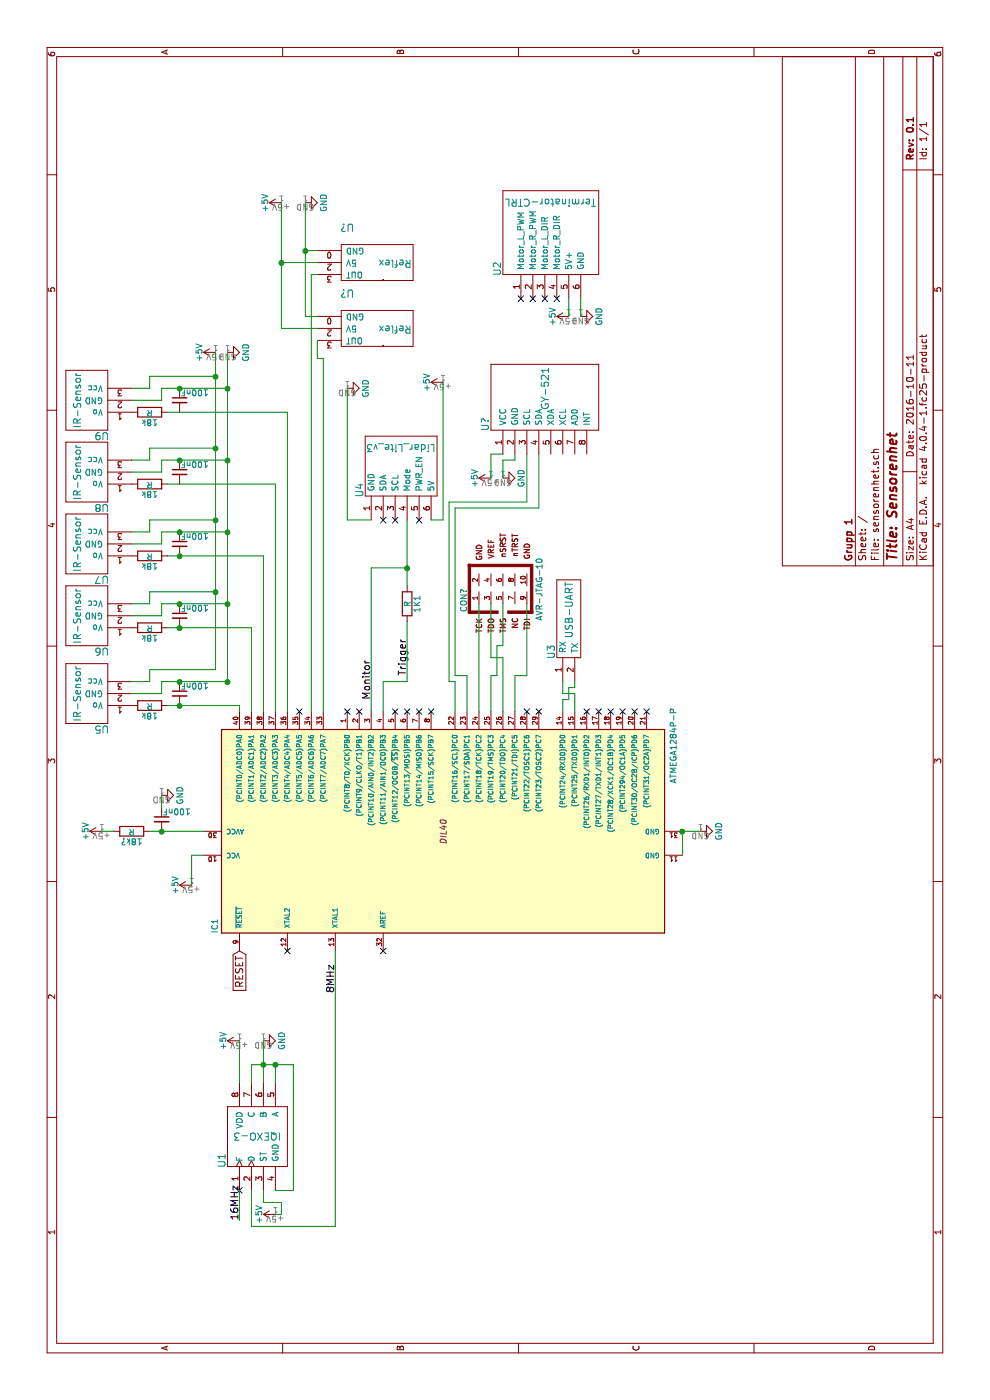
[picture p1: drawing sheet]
EESchema Schematic File Version 2
LIBS:power
LIBS:device
LIBS:transistors
LIBS:conn
LIBS:linear
LIBS:regul
LIBS:74xx
LIBS:cmos4000
LIBS:adc-dac
LIBS:memory
LIBS:xilinx
LIBS:microcontrollers
LIBS:dsp
LIBS:microchip
LIBS:analog_switches
LIBS:motorola
LIBS:texas
LIBS:intel
LIBS:audio
LIBS:interface
LIBS:digital-audio
LIBS:philips
LIBS:display
LIBS:cypress
LIBS:siliconi
LIBS:opto
LIBS:atmel
LIBS:contrib
LIBS:valves
LIBS:tsea29
LIBS:sensorenhet-cache
EELAYER 25 0
EELAYER END
$Descr A4 11693 8268
encoding utf-8
Sheet 1 1
Title "Sensorenhet"
Date "2016-10-11"
Rev "0.1"
Comp "Grupp 1"
Comment1 ""
Comment2 ""
Comment3 ""
Comment4 ""
$EndDescr
$Comp
L ATMEGA1284P-P IC1
U 1 1
P 4750 3700
F 0 "IC1" H 3900 5580 50  0000 L BNN
F 1 "ATMEGA1284P-P" H 5150 1750 50  0000 L BNN
F 2 "DIL40" H 4750 3700 50  0000 C CIN
F 3 "https://docs.isy.liu.se/pub/VanHeden/DataSheets/atmega1284p.pdf" H 4750 3700 50  0001 C CNN
	1    4750 3700
	1    0    0    -1  
$EndComp
$Comp
L IQEXO-3 U1
U 1 1
P 2200 2150
F 0 "U1" H 2000 2450 60  0000 C CNN
F 1 "IQEXO-3" V 2200 2150 60  0000 C CNN
F 2 "" H 2300 2150 60  0001 C CNN
F 3 "" H 2300 2150 60  0001 C CNN
	1    2200 2150
	1    0    0    -1  
$EndComp
$Comp
L GND #PWR01
U 1 1
P 3000 2200
F 0 "#PWR01" H 3000 1950 50  0001 C CNN
F 1 "GND" H 3000 2050 50  0000 C CNN
F 2 "" H 3000 2200 50  0000 C CNN
F 3 "" H 3000 2200 50  0000 C CNN
	1    3000 2200
	1    0    0    -1  
$EndComp
$Comp
L +5V #PWR02
U 1 1
P 3000 2000
F 0 "#PWR02" H 3000 1850 50  0001 C CNN
F 1 "+5V" H 3000 2140 50  0000 C CNN
F 2 "" H 3000 2000 50  0000 C CNN
F 3 "" H 3000 2000 50  0000 C CNN
	1    3000 2000
	1    0    0    -1  
$EndComp
Text Label 1500 2000 0    60   ~ 0
16MHz
Text Label 3400 2800 0    60   ~ 0
8MHz
$Comp
L +5V #PWR03
U 1 1
P 1550 2300
F 0 "#PWR03" H 1550 2150 50  0001 C CNN
F 1 "+5V" H 1550 2440 50  0000 C CNN
F 2 "" H 1550 2300 50  0000 C CNN
F 3 "" H 1550 2300 50  0000 C CNN
	1    1550 2300
	1    0    0    -1  
$EndComp
Text GLabel 3750 2000 0    60   Input ~ 0
RESET
NoConn ~ 1750 2000
NoConn ~ 5750 2900
NoConn ~ 5750 3000
NoConn ~ 5750 3600
NoConn ~ 5750 4400
NoConn ~ 5750 4500
NoConn ~ 5750 4900
NoConn ~ 5750 5000
NoConn ~ 5750 5100
NoConn ~ 5750 5200
NoConn ~ 5750 5300
NoConn ~ 5750 5400
$Comp
L GND #PWR04
U 1 1
P 4750 5850
F 0 "#PWR04" H 4750 5600 50  0001 C CNN
F 1 "GND" H 4750 5700 50  0000 C CNN
F 2 "" H 4750 5850 50  0000 C CNN
F 3 "" H 4750 5850 50  0000 C CNN
	1    4750 5850
	1    0    0    -1  
$EndComp
NoConn ~ 3750 2400
NoConn ~ 3750 3200
$Comp
L +5V #PWR05
U 1 1
P 4750 850
F 0 "#PWR05" H 4750 700 50  0001 C CNN
F 1 "+5V" H 4750 990 50  0000 C CNN
F 2 "" H 4750 850 50  0000 C CNN
F 3 "" H 4750 850 50  0000 C CNN
	1    4750 850 
	1    0    0    -1  
$EndComp
$Comp
L Terminator-CTRL U2
U 1 1
P 10000 4550
F 0 "U2" H 9450 4950 60  0000 C CNN
F 1 "Terminator-CTRL" V 10000 4500 60  0000 C CNN
F 2 "" H 10000 4550 60  0001 C CNN
F 3 "" H 10000 4550 60  0001 C CNN
	1    10000 4550
	1    0    0    -1  
$EndComp
NoConn ~ 9200 4350
NoConn ~ 9200 4450
NoConn ~ 9200 4550
NoConn ~ 9200 4650
$Comp
L +5V #PWR07
U 1 1
P 9050 4750
F 0 "#PWR07" H 9050 4600 50  0001 C CNN
F 1 "+5V" H 9050 4890 50  0000 C CNN
F 2 "" H 9050 4750 50  0000 C CNN
F 3 "" H 9050 4750 50  0000 C CNN
	1    9050 4750
	1    0    0    -1  
$EndComp
$Comp
L GND #PWR08
U 1 1
P 9050 4850
F 0 "#PWR08" H 9050 4600 50  0001 C CNN
F 1 "GND" H 9050 4700 50  0000 C CNN
F 2 "" H 9050 4850 50  0000 C CNN
F 3 "" H 9050 4850 50  0000 C CNN
	1    9050 4850
	1    0    0    -1  
$EndComp
NoConn ~ 5750 3300
NoConn ~ 5750 3400
NoConn ~ 5750 3500
$Comp
L Lidar_Lite_v2 U4
U 1 1
P 7850 3400
F 0 "U4" H 7600 3800 60  0000 C CNN
F 1 "Lidar_Lite_v3" V 7950 3450 60  0000 C CNN
F 2 "" H 7850 3400 60  0001 C CNN
F 3 "" H 7850 3400 60  0001 C CNN
	1    7850 3400
	1    0    0    -1  
$EndComp
Text Label 5850 3100 0    60   ~ 0
Monitor
Text Label 6050 3400 0    60   ~ 0
Trigger
NoConn ~ 7350 3200
NoConn ~ 7350 3300
NoConn ~ 7350 3500
$Comp
L R 1K1
U 1 1
P 6650 3400
F 0 "1K1" V 6730 3400 50  0000 C CNN
F 1 "R" V 6650 3400 50  0000 C CNN
F 2 "" V 6580 3400 50  0000 C CNN
F 3 "" H 6650 3400 50  0000 C CNN
	1    6650 3400
	0    1    1    0   
$EndComp
$Comp
L IR-Sensor U6
U 1 1
P 6550 650
F 0 "U6" H 6350 950 60  0000 C CNN
F 1 "IR-Sensor" V 6550 650 60  0000 C CNN
F 2 "" H 6550 650 60  0001 C CNN
F 3 "" H 6550 650 60  0001 C CNN
	1    6550 650 
	0    -1   -1   0   
$EndComp
$Comp
L IR-Sensor U7
U 1 1
P 7150 650
F 0 "U7" H 6950 950 60  0000 C CNN
F 1 "IR-Sensor" V 7150 650 60  0000 C CNN
F 2 "" H 7150 650 60  0001 C CNN
F 3 "" H 7150 650 60  0001 C CNN
	1    7150 650 
	0    -1   -1   0   
$EndComp
$Comp
L IR-Sensor U5
U 1 1
P 5900 650
F 0 "U5" H 5700 950 60  0000 C CNN
F 1 "IR-Sensor" V 5900 650 60  0000 C CNN
F 2 "" H 5900 650 60  0001 C CNN
F 3 "" H 5900 650 60  0001 C CNN
	1    5900 650 
	0    -1   -1   0   
$EndComp
$Comp
L +5V #PWR011
U 1 1
P 8750 1800
F 0 "#PWR011" H 8750 1650 50  0001 C CNN
F 1 "+5V" H 8750 1940 50  0000 C CNN
F 2 "" H 8750 1800 50  0000 C CNN
F 3 "" H 8750 1800 50  0000 C CNN
	1    8750 1800
	1    0    0    -1  
$EndComp
$Comp
L GND #PWR012
U 1 1
P 8750 1900
F 0 "#PWR012" H 8750 1650 50  0001 C CNN
F 1 "GND" H 8750 1750 50  0000 C CNN
F 2 "" H 8750 1900 50  0000 C CNN
F 3 "" H 8750 1900 50  0000 C CNN
	1    8750 1900
	1    0    0    -1  
$EndComp
$Comp
L IR-Sensor U8
U 1 1
P 7750 650
F 0 "U8" H 7550 950 60  0000 C CNN
F 1 "IR-Sensor" V 7750 650 60  0000 C CNN
F 2 "" H 7750 650 60  0001 C CNN
F 3 "" H 7750 650 60  0001 C CNN
	1    7750 650 
	0    -1   -1   0   
$EndComp
$Comp
L IR-Sensor U9
U 1 1
P 8350 650
F 0 "U9" H 8150 950 60  0000 C CNN
F 1 "IR-Sensor" V 8350 650 60  0000 C CNN
F 2 "" H 8350 650 60  0001 C CNN
F 3 "" H 8350 650 60  0001 C CNN
	1    8350 650 
	0    -1   -1   0   
$EndComp
$Comp
L USB-UART U3
U 1 1
P 6600 4750
F 0 "U3" H 6250 4900 60  0000 C CNN
F 1 "USB-UART" H 6600 4750 60  0000 C CNN
F 2 "" H 6600 4750 60  0001 C CNN
F 3 "" H 6600 4750 60  0001 C CNN
	1    6600 4750
	1    0    0    -1  
$EndComp
$Comp
L AVR-JTAG-10 CON?
U 1 1
P 6850 4200
F 0 "CON?" H 6680 4530 50  0000 C CNN
F 1 "AVR-JTAG-10" H 6510 3870 50  0000 L BNN
F 2 "AVR-JTAG-10" V 6280 4220 50  0001 C CNN
F 3 "" H 6850 4200 50  0000 C CNN
	1    6850 4200
	1    0    0    -1  
$EndComp
$Comp
L R 18k
U 1 1
P 5800 1250
F 0 "18k" V 5880 1250 50  0000 C CNN
F 1 "R" V 5800 1250 50  0000 C CNN
F 2 "" V 5730 1250 50  0000 C CNN
F 3 "" H 5800 1250 50  0000 C CNN
	1    5800 1250
	-1   0    0    1   
$EndComp
$Comp
L R 18k
U 1 1
P 6450 1250
F 0 "18k" V 6530 1250 50  0000 C CNN
F 1 "R" V 6450 1250 50  0000 C CNN
F 2 "" V 6380 1250 50  0000 C CNN
F 3 "" H 6450 1250 50  0000 C CNN
	1    6450 1250
	-1   0    0    1   
$EndComp
$Comp
L R 18k
U 1 1
P 7050 1250
F 0 "18k" V 7130 1250 50  0000 C CNN
F 1 "R" V 7050 1250 50  0000 C CNN
F 2 "" V 6980 1250 50  0000 C CNN
F 3 "" H 7050 1250 50  0000 C CNN
	1    7050 1250
	-1   0    0    1   
$EndComp
$Comp
L R 18k
U 1 1
P 7650 1250
F 0 "18k" V 7730 1250 50  0000 C CNN
F 1 "R" V 7650 1250 50  0000 C CNN
F 2 "" V 7580 1250 50  0000 C CNN
F 3 "" H 7650 1250 50  0000 C CNN
	1    7650 1250
	-1   0    0    1   
$EndComp
$Comp
L R 18k
U 1 1
P 8250 1250
F 0 "18k" V 8330 1250 50  0000 C CNN
F 1 "R" V 8250 1250 50  0000 C CNN
F 2 "" V 8180 1250 50  0000 C CNN
F 3 "" H 8250 1250 50  0000 C CNN
	1    8250 1250
	-1   0    0    1   
$EndComp
$Comp
L C_Small 100nF
U 1 1
P 5900 1500
F 0 "100nF" H 5910 1570 50  0000 L CNN
F 1 "C_Small" H 5900 1300 50  0001 L CNN
F 2 "" H 5900 1500 50  0000 C CNN
F 3 "" H 5900 1500 50  0000 C CNN
	1    5900 1500
	0    1    1    0   
$EndComp
$Comp
L C_Small 100nF
U 1 1
P 6550 1500
F 0 "100nF" H 6560 1570 50  0000 L CNN
F 1 "C_Small" H 6550 1300 50  0001 L CNN
F 2 "" H 6550 1500 50  0000 C CNN
F 3 "" H 6550 1500 50  0000 C CNN
	1    6550 1500
	0    1    1    0   
$EndComp
$Comp
L C_Small 100nF
U 1 1
P 7150 1500
F 0 "100nF" H 7160 1570 50  0000 L CNN
F 1 "C_Small" H 7150 1300 50  0001 L CNN
F 2 "" H 7150 1500 50  0000 C CNN
F 3 "" H 7150 1500 50  0000 C CNN
	1    7150 1500
	0    1    1    0   
$EndComp
$Comp
L C_Small 100nF
U 1 1
P 7750 1500
F 0 "100nF" H 7760 1570 50  0000 L CNN
F 1 "C_Small" H 7750 1300 50  0001 L CNN
F 2 "" H 7750 1500 50  0000 C CNN
F 3 "" H 7750 1500 50  0000 C CNN
	1    7750 1500
	0    1    1    0   
$EndComp
$Comp
L C_Small 100nF
U 1 1
P 8350 1500
F 0 "100nF" H 8360 1570 50  0000 L CNN
F 1 "C_Small" H 8350 1300 50  0001 L CNN
F 2 "" H 8350 1500 50  0000 C CNN
F 3 "" H 8350 1500 50  0000 C CNN
	1    8350 1500
	0    1    1    0   
$EndComp
$Comp
L +5V #PWR?
U 1 1
P 4300 1600
F 0 "#PWR?" H 4300 1450 50  0001 C CNN
F 1 "+5V" H 4300 1740 50  0000 C CNN
F 2 "" H 4300 1600 50  0000 C CNN
F 3 "" H 4300 1600 50  0000 C CNN
	1    4300 1600
	1    0    0    -1  
$EndComp
$Comp
L GY-521 U?
U 1 1
P 8400 4550
F 0 "U?" H 8150 5050 60  0000 C CNN
F 1 "GY-521" H 8450 4550 60  0000 C CNN
F 2 "" H 8200 4550 60  0001 C CNN
F 3 "" H 8200 4550 60  0001 C CNN
	1    8400 4550
	1    0    0    -1  
$EndComp
$Comp
L +5V #PWR?
U 1 1
P 7700 4100
F 0 "#PWR?" H 7700 3950 50  0001 C CNN
F 1 "+5V" H 7700 4240 50  0000 C CNN
F 2 "" H 7700 4100 50  0000 C CNN
F 3 "" H 7700 4100 50  0000 C CNN
	1    7700 4100
	1    0    0    -1  
$EndComp
$Comp
L GND #PWR?
U 1 1
P 7700 4200
F 0 "#PWR?" H 7700 3950 50  0001 C CNN
F 1 "GND" H 7700 4050 50  0000 C CNN
F 2 "" H 7700 4200 50  0000 C CNN
F 3 "" H 7700 4200 50  0000 C CNN
	1    7700 4200
	1    0    0    -1  
$EndComp
$Comp
L GND #PWR09
U 1 1
P 8450 2900
F 0 "#PWR09" H 8450 2650 50  0001 C CNN
F 1 "GND" H 8450 2750 50  0000 C CNN
F 2 "" H 8450 2900 50  0000 C CNN
F 3 "" H 8450 2900 50  0000 C CNN
	1    8450 2900
	1    0    0    -1  
$EndComp
$Comp
L +5V #PWR010
U 1 1
P 8500 3700
F 0 "#PWR010" H 8500 3550 50  0001 C CNN
F 1 "+5V" H 8500 3840 50  0000 C CNN
F 2 "" H 8500 3700 50  0000 C CNN
F 3 "" H 8500 3700 50  0000 C CNN
	1    8500 3700
	1    0    0    -1  
$EndComp
$Comp
L R 18k?
U 1 1
P 4750 1100
F 0 "18k?" V 4830 1100 50  0000 C CNN
F 1 "R" V 4750 1100 50  0000 C CNN
F 2 "" V 4680 1100 50  0000 C CNN
F 3 "" H 4750 1100 50  0000 C CNN
	1    4750 1100
	-1   0    0    1   
$EndComp
$Comp
L C_Small 100nF
U 1 1
P 4850 1350
F 0 "100nF" H 4860 1420 50  0000 L CNN
F 1 "C_Small" H 4850 1150 50  0001 L CNN
F 2 "" H 4850 1350 50  0000 C CNN
F 3 "" H 4850 1350 50  0000 C CNN
	1    4850 1350
	0    1    1    0   
$EndComp
$Comp
L GND #PWR?
U 1 1
P 5050 1350
F 0 "#PWR?" H 5050 1100 50  0001 C CNN
F 1 "GND" H 5050 1200 50  0000 C CNN
F 2 "" H 5050 1350 50  0000 C CNN
F 3 "" H 5050 1350 50  0000 C CNN
	1    5050 1350
	1    0    0    -1  
$EndComp
$Comp
L Reflex U?
U 1 1
P 8950 3050
F 0 "U?" H 8800 3350 60  0000 C CNN
F 1 "Reflex" H 9200 3050 60  0000 C CNN
F 2 "" H 8950 3050 60  0001 C CNN
F 3 "" H 8950 3050 60  0001 C CNN
	1    8950 3050
	0    1    1    0   
$EndComp
$Comp
L Reflex U?
U 1 1
P 9500 3050
F 0 "U?" H 9350 3350 60  0000 C CNN
F 1 "Reflex" H 9750 3050 60  0000 C CNN
F 2 "" H 9500 3050 60  0001 C CNN
F 3 "" H 9500 3050 60  0001 C CNN
	1    9500 3050
	0    1    1    0   
$EndComp
$Comp
L GND #PWR?
U 1 1
P 10000 2550
F 0 "#PWR?" H 10000 2300 50  0001 C CNN
F 1 "GND" H 10000 2400 50  0000 C CNN
F 2 "" H 10000 2550 50  0000 C CNN
F 3 "" H 10000 2550 50  0000 C CNN
	1    10000 2550
	1    0    0    -1  
$EndComp
$Comp
L +5V #PWR?
U 1 1
P 10000 2350
F 0 "#PWR?" H 10000 2200 50  0001 C CNN
F 1 "+5V" H 10000 2490 50  0000 C CNN
F 2 "" H 10000 2350 50  0000 C CNN
F 3 "" H 10000 2350 50  0000 C CNN
	1    10000 2350
	1    0    0    -1  
$EndComp
Wire Wire Line
	4750 1250 4750 1350
Wire Wire Line
	4750 1350 4750 1700
Wire Wire Line
	4550 5700 4750 5700
Wire Wire Line
	4750 5700 4750 5850
Connection ~ 4750 5700
Wire Wire Line
	1750 2100 1450 2100
Wire Wire Line
	1450 2100 1450 2800
Wire Wire Line
	2800 2300 2650 2300
Wire Wire Line
	2800 2100 2800 2200
Wire Wire Line
	2800 2200 2800 2300
Wire Wire Line
	2800 2300 2800 2450
Wire Wire Line
	2650 2200 2800 2200
Wire Wire Line
	2800 2200 3000 2200
Connection ~ 2800 2200
Wire Wire Line
	2650 2100 2800 2100
Wire Wire Line
	2650 2000 3000 2000
Wire Wire Line
	1750 2000 1500 2000
Wire Wire Line
	1450 2800 3750 2800
Wire Wire Line
	1750 2300 1750 2450
Wire Wire Line
	1750 2450 2800 2450
Connection ~ 2800 2300
Wire Wire Line
	4300 1600 4550 1600
Wire Wire Line
	4550 1600 4550 1700
Wire Wire Line
	1750 2200 1650 2200
Wire Wire Line
	1650 2200 1650 2350
Wire Wire Line
	1650 2350 1550 2350
Wire Wire Line
	1550 2350 1550 2300
Wire Wire Line
	9200 4850 9050 4850
Wire Wire Line
	9200 4750 9050 4750
Wire Wire Line
	7350 3700 7350 3600
Wire Wire Line
	7350 2900 7350 3100
Wire Wire Line
	5750 3200 6000 3200
Wire Wire Line
	6000 3200 6000 3400
Wire Wire Line
	5750 3100 6950 3100
Wire Wire Line
	6950 3100 6950 3400
Wire Wire Line
	6000 3400 6500 3400
Wire Wire Line
	6800 3400 6950 3400
Wire Wire Line
	6950 3400 7350 3400
Connection ~ 6950 3400
Wire Wire Line
	5800 1400 5800 1500
Wire Wire Line
	5800 1500 5800 2000
Wire Wire Line
	5800 2000 5750 2000
Wire Wire Line
	6450 1400 6450 1500
Wire Wire Line
	6450 1500 6450 2100
Wire Wire Line
	6450 2100 5750 2100
Wire Wire Line
	7050 1400 7050 1500
Wire Wire Line
	7050 1500 7050 2200
Wire Wire Line
	7050 2200 5750 2200
Wire Wire Line
	8250 1400 8250 2400
Wire Wire Line
	8250 2400 5750 2400
Wire Wire Line
	7650 2300 5750 2300
Wire Wire Line
	7650 1400 7650 2300
Wire Wire Line
	5750 4000 6650 4000
Wire Wire Line
	5750 4100 6050 4100
Wire Wire Line
	6050 4100 6050 4150
Wire Wire Line
	6050 4300 6050 4400
Wire Wire Line
	6050 4300 5750 4300
Wire Wire Line
	5750 4200 6200 4200
Wire Wire Line
	5900 1100 5900 1350
Wire Wire Line
	5900 1350 6000 1350
Wire Wire Line
	6000 1350 6000 1500
Wire Wire Line
	6000 1500 6000 1900
Connection ~ 6000 1900
Connection ~ 6000 1500
Connection ~ 5800 1500
Wire Wire Line
	6000 1900 6650 1900
Wire Wire Line
	6650 1900 7250 1900
Wire Wire Line
	7250 1900 7850 1900
Wire Wire Line
	7850 1900 8450 1900
Wire Wire Line
	8450 1900 8750 1900
Wire Wire Line
	6550 1100 6550 1350
Wire Wire Line
	6550 1350 6650 1350
Wire Wire Line
	6650 1350 6650 1500
Wire Wire Line
	6650 1500 6650 1900
Connection ~ 6650 1500
Wire Wire Line
	6000 1100 6000 1250
Wire Wire Line
	6000 1250 6100 1250
Wire Wire Line
	6100 1250 6100 1800
Wire Wire Line
	6100 1800 6750 1800
Wire Wire Line
	6750 1800 7350 1800
Wire Wire Line
	7350 1800 7950 1800
Wire Wire Line
	7950 1800 8550 1800
Wire Wire Line
	8550 1800 8750 1800
Wire Wire Line
	6750 1800 6750 1250
Wire Wire Line
	6750 1250 6650 1250
Wire Wire Line
	6650 1250 6650 1100
Connection ~ 6750 1800
Connection ~ 6650 1900
Connection ~ 6450 1500
Connection ~ 7050 1500
Wire Wire Line
	7150 1100 7150 1350
Wire Wire Line
	7150 1350 7250 1350
Wire Wire Line
	7250 1350 7250 1500
Wire Wire Line
	7250 1500 7250 1900
Connection ~ 7250 1500
Wire Wire Line
	7250 1100 7250 1250
Wire Wire Line
	7250 1250 7350 1250
Wire Wire Line
	7350 1250 7350 1800
Connection ~ 7350 1800
Wire Wire Line
	7850 1350 7850 1500
Wire Wire Line
	7850 1500 7850 1900
Wire Wire Line
	7850 1350 7750 1350
Wire Wire Line
	7750 1350 7750 1100
Wire Wire Line
	7850 1100 7850 1250
Wire Wire Line
	7850 1250 7950 1250
Wire Wire Line
	7950 1250 7950 1800
Connection ~ 7950 1800
Connection ~ 7850 1500
Connection ~ 7250 1900
Wire Wire Line
	8450 1350 8450 1500
Wire Wire Line
	8450 1500 8450 1900
Wire Wire Line
	8450 1350 8350 1350
Wire Wire Line
	8350 1350 8350 1100
Wire Wire Line
	8450 1100 8450 1250
Wire Wire Line
	8450 1250 8550 1250
Wire Wire Line
	8550 1250 8550 1800
Connection ~ 8550 1800
Connection ~ 7850 1900
Connection ~ 8450 1500
Connection ~ 8450 1900
Wire Wire Line
	6000 4700 5900 4700
Wire Wire Line
	5900 4700 5900 4800
Wire Wire Line
	5900 4800 5750 4800
Wire Wire Line
	5750 4700 5850 4700
Wire Wire Line
	5850 4700 5850 4750
Wire Wire Line
	5850 4750 5950 4750
Wire Wire Line
	5950 4750 5950 4800
Wire Wire Line
	5950 4800 6000 4800
Wire Wire Line
	7900 4400 7500 4400
Wire Wire Line
	7500 4400 7500 3750
Wire Wire Line
	7500 3750 6000 3750
Wire Wire Line
	6000 3750 6000 3800
Wire Wire Line
	6000 3800 5750 3800
Wire Wire Line
	7900 4500 7450 4500
Wire Wire Line
	7450 4500 7450 3800
Wire Wire Line
	7450 3800 6050 3800
Wire Wire Line
	6050 3800 6050 3900
Wire Wire Line
	6050 3900 5750 3900
Wire Wire Line
	6650 4100 6200 4100
Wire Wire Line
	6200 4100 6200 4200
Wire Wire Line
	6050 4150 6300 4150
Wire Wire Line
	6300 4150 6300 4200
Wire Wire Line
	6300 4200 6650 4200
Wire Wire Line
	6050 4400 6650 4400
Wire Wire Line
	7700 4100 7900 4100
Wire Wire Line
	7900 4100 7900 4200
Wire Wire Line
	7700 4200 7850 4200
Wire Wire Line
	7850 4200 7850 4300
Wire Wire Line
	7850 4300 7900 4300
Wire Wire Line
	7350 2900 8450 2900
Wire Wire Line
	7350 3700 8500 3700
Wire Wire Line
	5050 1350 4950 1350
Connection ~ 4750 1350
Wire Wire Line
	4750 850  4750 950 
Wire Wire Line
	8950 2350 9500 2350
Wire Wire Line
	9500 2350 10000 2350
Wire Wire Line
	9500 2350 9500 2650
Wire Wire Line
	8950 2350 8950 2650
Connection ~ 9500 2350
Wire Wire Line
	9050 2550 9600 2550
Wire Wire Line
	9600 2550 10000 2550
Wire Wire Line
	9600 2550 9600 2650
Wire Wire Line
	9050 2650 9050 2550
Connection ~ 9600 2550
Wire Wire Line
	9400 2650 9400 2600
Wire Wire Line
	9400 2600 5750 2600
Wire Wire Line
	5750 2700 8700 2700
Wire Wire Line
	8700 2700 8700 2650
Wire Wire Line
	8700 2650 8850 2650
NoConn ~ 5750 2500
$EndSCHEMATC
